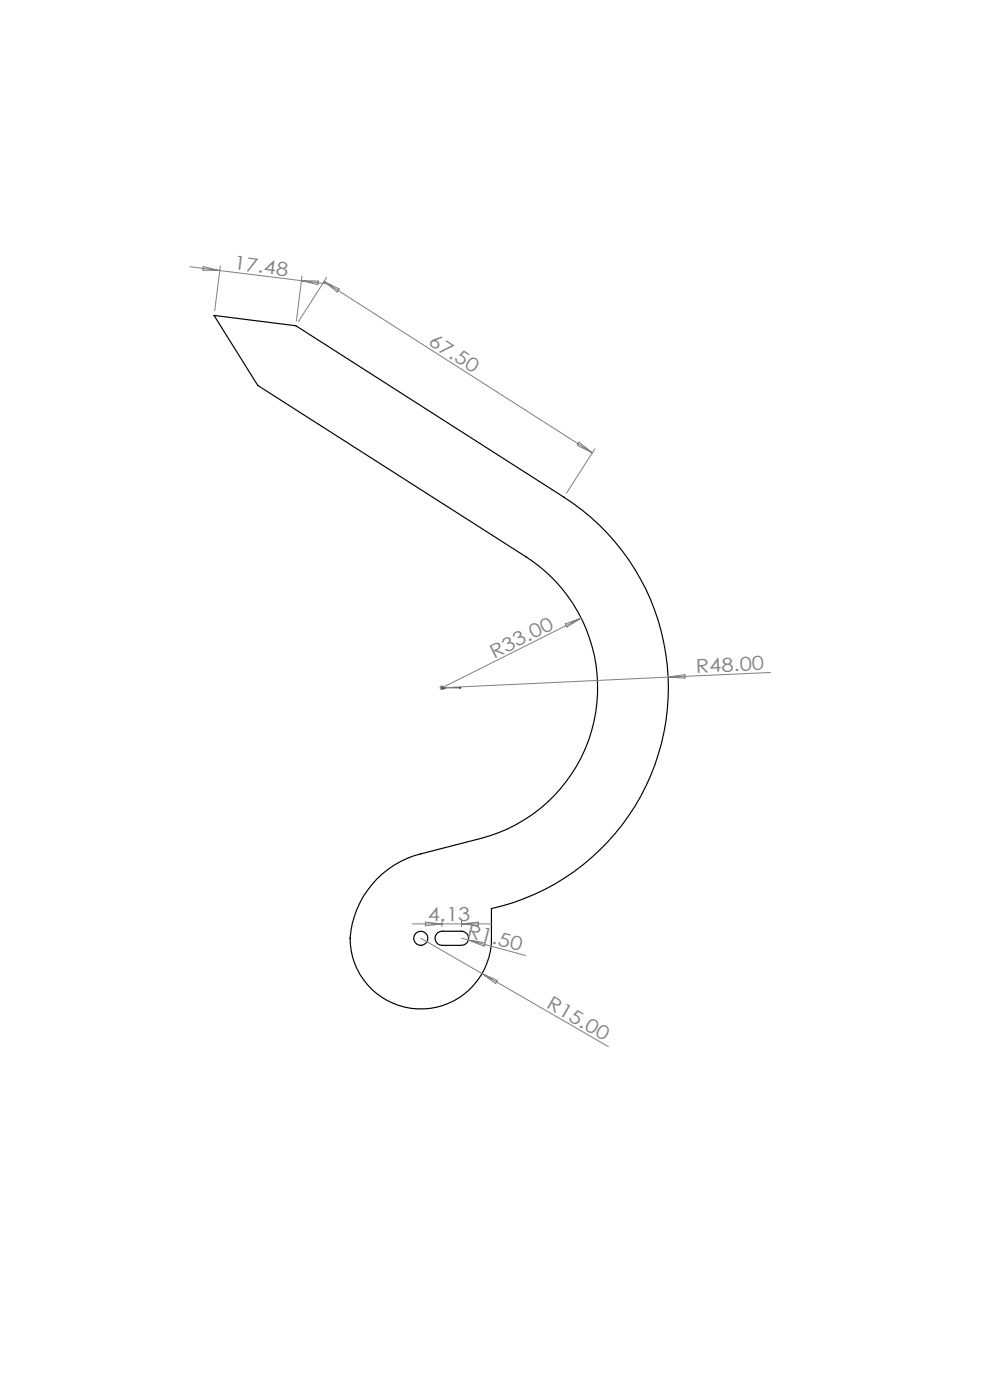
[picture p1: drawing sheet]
<svg xmlns="http://www.w3.org/2000/svg" width="210mm" height="297mm" viewBox="0 0 210 297" stroke-linecap="round" stroke-linejoin="round" font-family="sans-serif">
<g fill="none" stroke="#000" stroke-width=".25">
<path d="M45.4 66.9l17.4 2.2 56.8 36.4a48 48 0 0 1 21.5 48.7 48 48 0 0 1-36.9 38.6v6.2a14.9 14.9 0 0 1-15.7 15 14.9 14.9 0 0 1-14.1-16.5 20 20 0 0 1 14.9-16.4l12.7-3.2a33 33 0 0 0 24.4-26.8 33 33 0 0 0-14.9-33l-56.8-36.3zM92.6 198.1l.4-.3 .8-.2h4.1a1.5 1.5 0 0 1 1.5 1.5 1.5 1.5 0 0 1-1.5 1.5h-4.1a1.51 1.51 0 0 1-1.4-.9 1.51 1.51 0 0 1 .2-1.6z"/>
<circle cx="89.3" cy="199.1" r="1.5"/>
</g>
<path d="M93.7 145.9h.2zM93.8 145.9h.1M93.8 145.9h4M94.6 145.9h-.4h.4M97.8 145.9h-.4h.4" fill="none" stroke="#00f" stroke-width=".21"/>
<g fill="none" stroke="#808080" stroke-width=".21">
<path d="M40.3 56.6l6.3 .8M43.1 56.5l3.5 .9-3.6-.1zM46.6 57.4l17.4 2.1M46.7 56.4l-1.2 9.5M64 59.5l6.2 .9M64 59.5l3.5 .1-.1 .8zM64.1 58.6l-1.2 9.5M68.8 59.7l56.8 36.4M68.8 59.7l3.2 1.6-.5 .6zM69.3 58.9l-6 9.4M122.8 93.8l2.8 2.3-3.2-1.6zM126.2 95.2l-6 9.4"/>
<path d="M119.9 132.4l3.4-1.3-3 1.9zM123.3 131.1l-29.5 14.8 69.6-3.2M93.3 145.9h1M93.4 145.6l.7 .7M93.8 145.4v1M94.1 145.6l-.7 .7M141.7 143.6l3.6-.5v.8zM87.4 196h16.8M89.3 199l39.7 23M90.2 195.6l3.6 .4-3.6 .4zM93.8 195v1.6M97.9 195v1.6"/>
<path d="M97.9 196l3.6-.4v.8zM97.9 199l13.6 3.7M99.3 199.4l3.6 .6-.2 .7zM102.3 206.5l3.2 1.5-.4 .7z"/>
</g>
<g fill="#00f">
<path d="M97.4 145.9h.4zM93.7 145.9h.2z"/>
<path d="M94.2 145.9h.4zM93.7 145.9h.2z"/>
</g>
<g font-size="4.1" fill="#808080">
<text x="49.4" y="57.1" transform="rotate(7 49.4 57.1)">17.48</text>
<text x="90.7" y="73" transform="rotate(33 90.7 73)">67.50</text>
<text x="104.8" y="139.7" transform="rotate(-27 104.8 139.7)">R33.00</text>
<text x="147.7" y="142.8" transform="rotate(-3 147.7 142.8)">R48.00</text>
<text x="90.7" y="195.4">4.13</text>
<text x="98.9" y="198.7" transform="rotate(15 98.9 198.7)">R1.50</text>
<text x="115.7" y="213.6" transform="rotate(30 115.7 213.6)">R15.00</text>
</g>
</svg>
